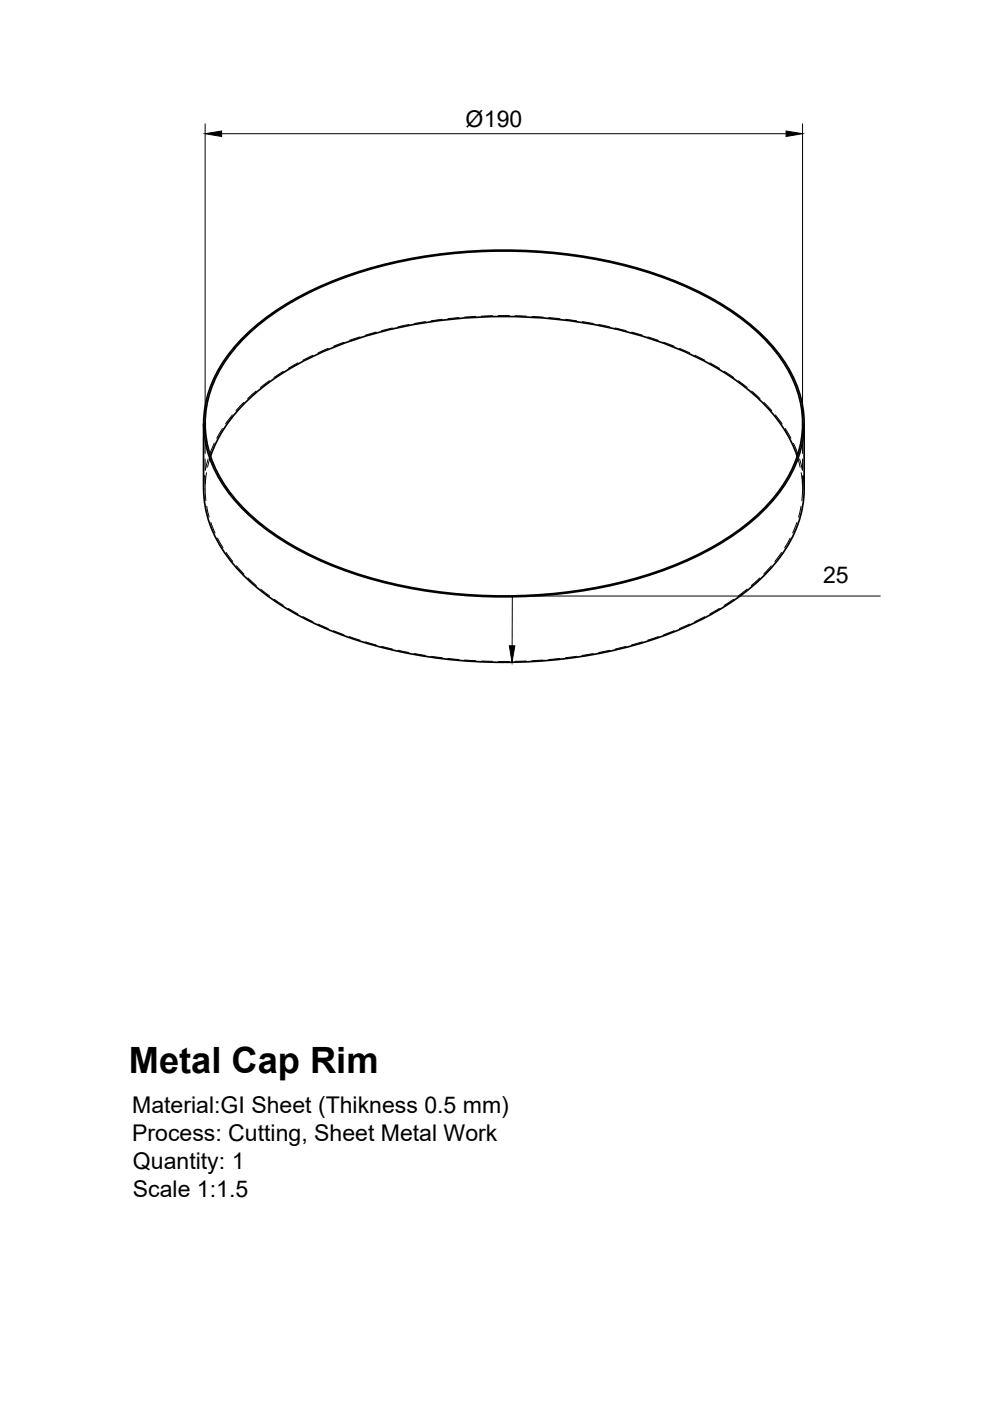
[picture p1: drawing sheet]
<svg xmlns="http://www.w3.org/2000/svg" width="210mm" height="297mm" viewBox="0 0 210 297" stroke-linecap="round" stroke-linejoin="round" font-family="sans-serif">
<!-- layer: Visible -->
<path d="M51.5 71.6a59.9 59.9 0 0 1 23.9-13.8 105 105 0 0 1 66.5 1.3 54 54 0 0 1 22.3 14.7 23.9 23.9 0 0 1 5.8 20.7 29 29 0 0 1-10 15.5 65.8 65.8 0 0 1-25.4 12.9 105.2 105.2 0 0 1-62.8-2.4 54 54 0 0 1-22.3-14.7 23.9 23.9 0 0 1-5.8-20.7 28 28 0 0 1 7.8-13.5zM51.7 71.7a59.6 59.6 0 0 1 23.9-13.7 104.5 104.5 0 0 1 66.1 1.2 53.8 53.8 0 0 1 22.2 14.6 23.8 23.8 0 0 1 5.8 20.7 28.9 28.9 0 0 1-10 15.4 65.5 65.5 0 0 1-25.3 12.8 104.7 104.7 0 0 1-62.4-2.4 53.8 53.8 0 0 1-22.2-14.6 23.8 23.8 0 0 1-5.8-20.6 27.9 27.9 0 0 1 7.7-13.4zM43.2 89.8v13.9M44.6 96.7a32.7 32.7 0 0 1 12-15.3 74.4 74.4 0 0 1 32-12.7 104.4 104.4 0 0 1 52.8 4.3 56.1 56.1 0 0 1 21.5 13.7 28.9 28.9 0 0 1 6.1 10M170.5 89.8v13.9a26.1 26.1 0 0 1-8.7 18.5 59.8 59.8 0 0 1-22.8 13.2 105.4 105.4 0 0 1-64.3 0 59.8 59.8 0 0 1-22.8-13.2 26.1 26.1 0 0 1-8.7-18.5" fill="none" stroke="#000" stroke-width=".36"/>
<!-- layer: Hidden -->
<g fill="none" stroke="#000" stroke-width=".21">
<path d="M60.1 78.7l-2 1.3M63.2 76.9l-2.1 1.2M66.4 75.3l-2.2 1.1M69.6 73.9l-2.2 .9M72.9 72.6l-2.2 .8M76.3 71.4l-2.2 .8M79.8 70.4l-2.3 .7M83.2 69.5l-2.3 .6M86.7 68.8l-2.3 .5M90.2 68.2l-2.3 .4M93.8 67.7l-2.4 .3M97.3 67.3l-2.3 .3"/>
<path d="M100.9 67.1l-2.4 .1M104.5 66.9l-2.4 .1M105.6 66.9h2.4M109.2 66.9l2.4 .1M112.8 67.1l2.4 .1M116.4 67.3l2.3 .3M119.9 67.7l2.4 .3M123.4 68.2l2.4 .4M127 68.8l2.3 .5M130.5 69.5l2.3 .6M133.9 70.4l2.3 .7M137.4 71.4l2.2 .8"/>
<path d="M140.7 72.6l2.3 .8M144.1 73.9l2.1 .9M147.3 75.3l2.1 1.1M150.5 76.9l2.1 1.2M153.6 78.7l2 1.3M43.5 89.8v2.8M43.5 93.8v2.3M43.5 97.3v2.4M44.1 97.3l-.5 2.3M44.6 96.7l-.6 2.3M45.4 94l-.9 2.2M47.2 90.9l-1.2 2"/>
<path d="M49.3 88l-1.5 1.9M51.7 85.3l-1.7 1.8M54.3 82.9l-1.8 1.6M57.1 80.7l-1.9 1.5M156.5 80.7l1.9 1.5M159.4 82.9l1.7 1.6M162 85.3l1.6 1.8M164.4 88l1.4 1.9M166.5 90.9l1.2 2M168.2 94l.9 2.2M169 96.7l.7 2.4M169.5 97.3l.6 2.3"/>
<path d="M170.2 89.8v2.8M170.2 93.8v2.3M170.2 97.3v2.4M43.4 100.8l-.2 2.9M43.5 103.8l.1 2.4M43.5 100.9v2.8M43.8 100.2l-.3 2.4M43.8 107.3l.5 2.4M44.7 110.8l.9 2.2M46.1 114.1l1.2 2M47.9 117.1l1.5 1.9M50.1 120l1.6 1.7"/>
<path d="M163.5 120l-1.6 1.7M165.7 117.1l-1.4 1.9M167.5 114.1l-1.1 2M169 110.8l-.9 2.2M169.8 107.3l-.5 2.4M169.9 100.2l.2 2.4M170.2 103.8l-.2 2.4M170.2 100.9v2.8M170.3 100.8l.2 2.9M52.6 122.5l1.7 1.6M55.3 124.9l1.8 1.5M58.1 127l2 1.4"/>
<path d="M61.1 129l2.1 1.2M64.2 130.7l2.2 1.1M67.4 132.3l2.2 1M70.7 133.7l2.2 .9M74.1 135l2.2 .7M77.4 136.1l2.3 .6M80.9 137l2.3 .6M84.4 137.9l2.3 .5M87.9 138.6l2.3 .4M91.4 139.2l2.3 .3M94.9 139.6l2.4 .2M98.5 139.9l2.4 .2"/>
<path d="M115.1 139.9l-2.3 .2M118.7 139.6l-2.4 .2M122.3 139.2l-2.4 .3M125.8 138.6l-2.4 .4M129.3 137.9l-2.4 .5M132.8 137l-2.4 .6M136.2 136.1l-2.3 .6M139.6 135l-2.3 .7M142.9 133.7l-2.2 .9M146.2 132.3l-2.2 1M149.4 130.8l-2.1 1M152.5 129l-2 1.2"/>
<path d="M155.5 127l-2 1.4M158.4 124.9l-1.9 1.5M161.1 122.6l-1.8 1.5M102.1 140.2h2.3M105.6 140.2l2.4 .1M111.6 140.2h-2.4"/>
</g>
<!-- layer: Dimensions -->
<path d="M43.5 26.3v65.1M47 28.3h119.7M170.2 26.3v65.1" fill="none" stroke="#000" stroke-width=".21"/>
<path d="M43.5 28.3l3.5-.5v1.1zM166.7 27.8l3.5 .5-3.5 .6z" fill="#000" stroke="#000" stroke-width=".21"/>
<!-- layer: Annotations -->
<path d="M108 136.9h1.2l-.6 3.5z" fill="#000" stroke="#000" stroke-width=".21"/>
<path d="M186.6 126.4h-78v10.5" fill="none" stroke="#000" stroke-width=".21"/>
<text font-size="7.7" x="27.3" y="227.5">Metal Cap Rim</text>
<g font-size="4.9">
<text x="98.7" y="26.9">Ø190</text>
<text x="174.5" y="123.7">25</text>
<text x="28" y="236">Material:GI Sheet (Thikness 0.5 mm)</text>
<text x="28" y="241.9">Process: Cutting, Sheet Metal Work</text>
<text x="28.2" y="247.8">Quantity: 1</text>
<text x="28.2" y="253.7">Scale 1:1.5</text>
</g>
</svg>
